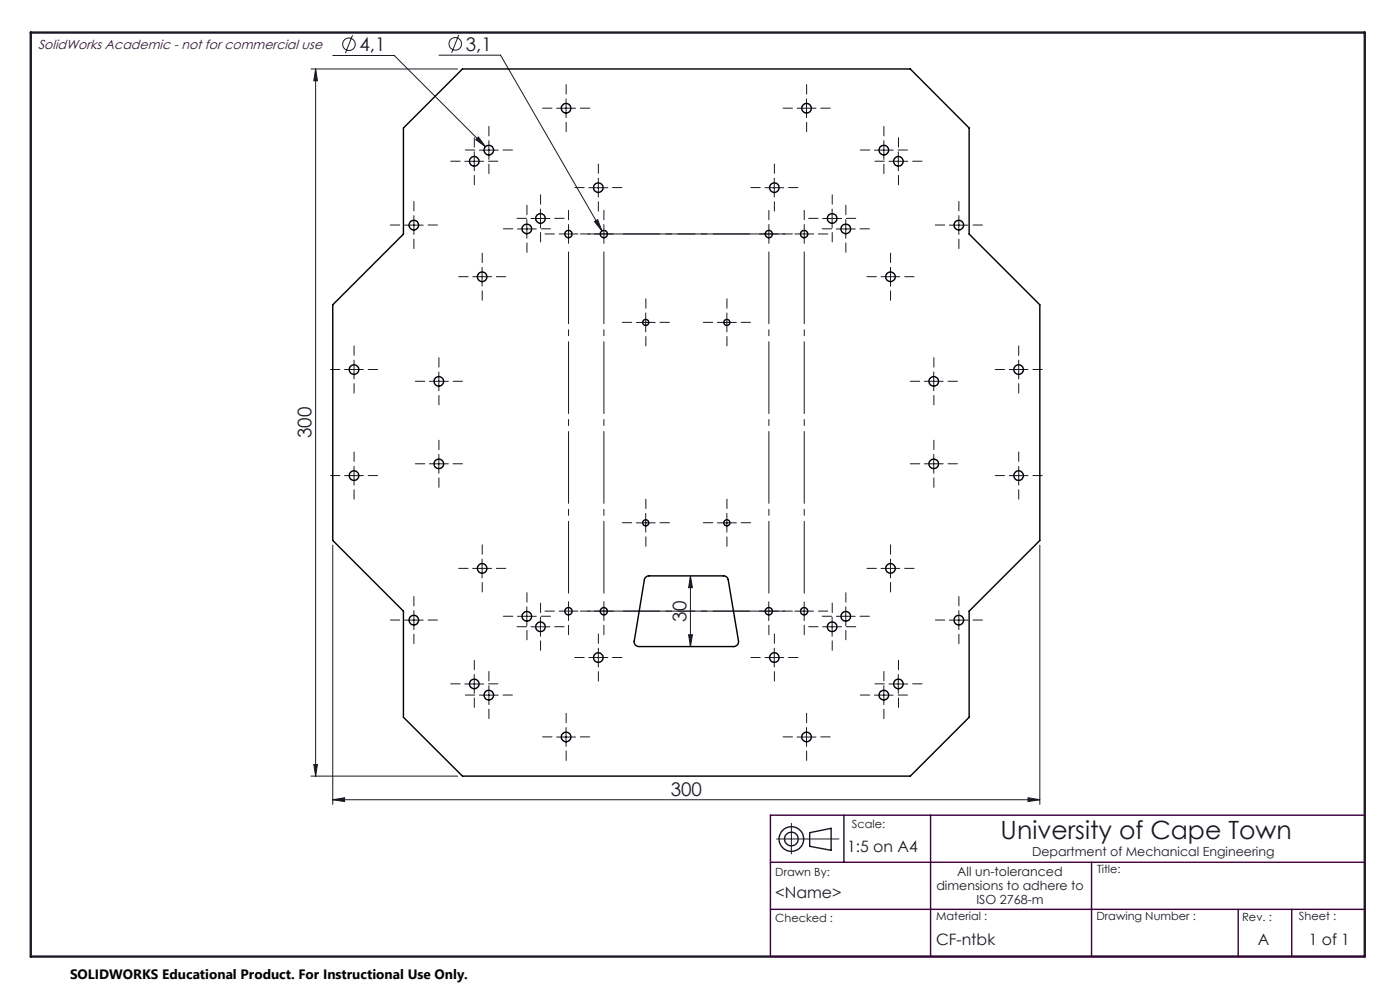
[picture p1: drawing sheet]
<svg xmlns="http://www.w3.org/2000/svg" width="297mm" height="210mm" viewBox="0 0 297 210" stroke-linecap="round" stroke-linejoin="round" font-family="sans-serif">
<g fill="none" stroke="#191924" stroke-width=".21">
<path d="M66 14.6h31.1M67 14.6l.3 2.5h-.7zM67 14.6v150M70.6 11.8h13l19.4 19.3M74.8 7.5l-1.5 3.8M93.1 11.7h13.1l21.5 37.3M97.3 7.4l-1.5 3.8M98.6 34.2h4M100.6 32.2v4M100.9 29.6l.6-.5 1.5 2zM101.7 31.8h4M103.7 29.8v4"/>
<path d="M118.1 23h4M120.1 21v4M124.9 39.8h4M126.9 37.8v4M162.3 39.8h4M164.3 37.8v4M169.1 23h4M171.1 21v4M185.5 31.8h4M187.5 29.8v4M188.6 34.2h4M190.6 32.2v4"/>
<path d="M85.8 47.8h4M87.8 45.7v4M100.3 58.7h4M102.3 56.7v4M109.8 48.6h4M111.8 46.6v3.9M112.6 46.3h4.1M114.7 44.3v4M126.1 47l.7-.4 .9 2.4zM174.5 46.3h4M176.5 44.3v4M177.4 48.6h4"/>
<path d="M179.4 46.6v3.9M186.9 58.7h4M188.9 56.7v4M201.4 47.8h4M203.4 45.7v4M73.1 78.4h4M75.1 76.4v4M93.1 78.9v4M135 68.4h4M137 66.4v4M152.2 68.4h4M154.2 66.4v4"/>
<path d="M198.1 78.9v4M214.1 78.4h4M216.1 76.4v4M75.1 98.9v4M91.1 98.4h4M91.1 80.9h4M93.1 96.4v4M196.1 98.4h4M196.1 80.9h4M198.1 96.4v4M216.1 98.9v4M70.6 115.6v55"/>
<path d="M73.1 100.9h4M102.3 118.6v4M135 110.9h4M137 108.9v4M152.2 110.9h4M154.2 108.9v4M188.9 118.6v4M214.1 100.9h4M220.6 115.6v55M85.8 131.5h4M87.8 129.5v4.1M100.3 120.6h4"/>
<path d="M109.8 130.7h4M111.8 128.7v4M112.6 133h4.1M114.7 130.9v4.1M124.9 139.5h4M126.9 137.5v4M146.1 134.6h.8l-.4 2.6zM146.5 122.2l.4 2.5h-.8zM146.5 122.2v15M161.1 129.6h4M162.3 139.5h4M163.1 127.7v3.9"/>
<path d="M164.3 137.5v4M168.6 129.6h4M170.6 127.7v3.9M174.5 133h4M176.5 130.9v4.1M177.4 130.7h4M179.4 128.7v4M186.9 120.6h4M201.4 131.5h4M203.4 129.5v4.1M98.6 145.1h4M100.6 143.1v4"/>
<path d="M101.7 147.5h4M103.7 145.4v4.1M118.1 156.3h4M120.1 154.3v4M169.1 156.3h4M171.1 154.3v4M185.5 147.5h4M187.5 145.4v4.1M188.6 145.1h4M190.6 143.1v4M66 164.6h31.1M66.6 162.2h.7l-.3 2.4z"/>
<path d="M70.6 169.6l2.5-.4v.8zM70.6 169.6h150M164.7 178h13.3M167.9 174.7v6.4M218.1 169.2l2.5 .4-2.5 .4z"/>
<circle cx="74" cy="9.4" r="1.32"/>
<circle cx="96.6" cy="9.3" r="1.33"/>
</g>
<g fill="none" stroke="#191924" stroke-width=".3">
<path d="M171.8 176.6l4.5-.9v4.7l-4.5-.9z"/>
<circle cx="167.9" cy="178" r="1.45"/>
<circle cx="167.9" cy="178" r="2.61"/>
</g>
<g fill="none" stroke="#191924" stroke-width=".21" stroke-dasharray="15.2 1.3 1.3 1.3">
<path d="M120.1 19.9v-2M171.1 19.9v-2M97.6 34.2h-2M100.6 31.2v-2M100.6 37.2v2M100.7 31.8h-2M103.6 34.2h2M103.7 28.8v-2M103.7 34.8v2M106.7 31.8h2M117.1 22.9h-2M120.1 25.9v2"/>
<path d="M123.1 22.9h2M123.9 39.8h-2M126.9 36.8v-2M129.9 39.8h2M161.3 39.8h-2M164.3 36.8v-2M167.3 39.8h2M168.1 22.9h-2M171.1 25.9v2M174.1 22.9h2M184.5 31.8h-2M187.5 28.8v-2"/>
<path d="M187.5 34.8v2M187.6 34.2h-2M190.5 31.8h2M190.6 31.2v-2M190.6 37.2v2M193.6 34.2h2M84.8 47.7h-2M87.8 44.7v-2M87.8 50.7v2M90.8 47.7h2M99.3 58.7h-2M102.3 55.7v-2"/>
<path d="M105.3 58.7h2M108.8 48.5h-2M111.7 46.3h-2M111.8 45.5v-2M111.8 51.5v2M114.7 43.3v-2M114.7 49.3v2M114.8 48.5h2M117.6 49.6h-2M117.7 46.3h2M120.6 49.6v-2M120.6 49.6h-2"/>
<path d="M120.6 49.6v2M120.6 49.6h2M120.6 46.6v-2M125.1 49.6h-2M126.9 42.8v2M128.1 49.6v-2M128.1 49.6h-2M128.1 49.6v2M128.1 49.6h2M128.1 46.6v-2M163.1 49.6v-2M163.1 49.6h-2"/>
<path d="M163.1 49.6v2M163.1 49.6h2M163.1 46.6v-2M164.3 42.8v2M166.1 49.6h2M170.6 49.6v-2M170.6 49.6h-2M170.6 49.6v2M170.6 49.6h2M170.6 46.6v-2M173.5 46.3h-2M173.6 49.6h2"/>
<path d="M176.4 48.5h-2M176.5 43.3v-2M176.5 49.3v2M179.4 45.5v-2M179.4 51.5v2M179.5 46.3h2M182.4 48.5h2M185.9 58.7h-2M188.9 55.7v-2M191.9 58.7h2M200.4 47.7h-2M203.4 44.7v-2"/>
<path d="M203.4 50.7v2M206.4 47.7h2M72.1 78.4h-2M75.1 75.4v-2M78.1 78.4h2M93.1 77.9v-2M102.3 61.7v2M134 68.4h-2M137 65.4v-2M137 71.4v2M140 68.4h2M151.2 68.4h-2"/>
<path d="M154.2 65.4v-2M154.2 71.4v2M157.2 68.4h2M188.9 61.7v2M198.1 77.9v-2M213.1 78.4h-2M216.1 75.4v-2M219.1 78.4h2M75.1 97.9v-2M75.1 81.4v2M90.1 98.4h-2M90.1 80.9h-2"/>
<path d="M93.1 95.4v-2M93.1 83.9v2M96.1 98.4h2M96.1 80.9h2M195.1 98.4h-2M195.1 80.9h-2M198.1 95.4v-2M198.1 83.9v2M201.1 98.4h2M201.1 80.9h2M216.1 97.9v-2M216.1 81.4v2"/>
<path d="M72.1 100.9h-2M75.1 103.9v2M78.1 100.9h2M93.1 101.4v2M102.3 117.6v-2M134 110.9h-2M137 107.9v-2M137 113.9v2M140 110.9h2M151.2 110.9h-2M154.2 107.9v-2M154.2 113.9v2"/>
<path d="M157.2 110.9h2M188.9 117.6v-2M198.1 101.4v2M213.1 100.9h-2M216.1 103.9v2M219.1 100.9h2M84.8 131.5h-2M87.8 128.5v-2M87.8 134.5v2M90.8 131.5h2M99.3 120.6h-2M102.3 123.6v2"/>
<path d="M105.3 120.6h2M108.8 130.7h-2M111.7 132.9h-2M111.8 127.7v-2M111.8 133.7v2M114.7 129.9v-2M114.7 135.9v2M114.8 130.7h2M117.6 129.6h-2M117.7 132.9h2M120.6 129.6v-2M120.6 129.6h-2"/>
<path d="M120.6 129.6v2M120.6 129.6h2M120.6 132.6v2M123.9 139.5h-2M125.1 129.6h-2M126.9 136.5v-2M128.1 129.6v-2M128.1 129.6h-2M128.1 129.6v2M128.1 129.6h2M128.1 132.6v2M129.9 139.5h2"/>
<path d="M161.3 139.5h-2M163.1 132.6v2M164.3 136.5v-2M166.1 129.6h2M167.3 139.5h2M170.6 132.6v2M173.5 132.9h-2M173.6 129.6h2M176.4 130.7h-2M176.5 129.9v-2M176.5 135.9v2M179.4 127.7v-2"/>
<path d="M179.4 133.7v2M179.5 132.9h2M182.4 130.7h2M185.9 120.6h-2M188.9 123.6v2M191.9 120.6h2M200.4 131.5h-2M203.4 128.5v-2M203.4 134.5v2M206.4 131.5h2M97.6 145.1h-2M100.6 142.1v-2"/>
<path d="M100.6 148.1v2M100.7 147.4h-2M103.6 145.1h2M103.7 144.4v-2M103.7 150.4v2M106.7 147.4h2M117.1 156.3h-2M120.1 153.3v-2M120.1 159.3v2M123.1 156.3h2M126.9 142.5v2M164.3 142.5v2"/>
<path d="M168.1 156.3h-2M171.1 153.3v-2M171.1 159.3v2M174.1 156.3h2M184.5 147.4h-2M187.5 144.4v-2M187.5 150.4v2M187.6 145.1h-2M190.5 147.4h2M190.6 142.1v-2M190.6 148.1v2M193.6 145.1h2"/>
</g>
<path d="M123.6 49.6h36.5M131.1 49.6h36.5M123.6 129.6h36.5M131.1 129.6h36.5" fill="none" stroke="#191924" stroke-width=".21" stroke-dasharray="15.2 1.3 1.3 1.3" stroke-dashoffset="-1.1"/>
<path d="M120.6 126.6v-74M128.1 126.6v-74M163.1 126.6v-74M170.6 126.6v-74" fill="none" stroke="#191924" stroke-width=".21" stroke-dasharray="15.2 1.3 1.3 1.3" stroke-dashoffset="-.8"/>
<path d="M6.5 6.9h283v196h-283z" fill="none" stroke="#191924" stroke-width=".5"/>
<path d="M179 172.9v10M197.4 172.9v30M289.5 172.9h-126.1v30h126.1M163.4 192.9h126.1M163.4 182.9h126.1M231.6 182.9v20M262.7 192.9v10M274 192.9v10" fill="none" stroke="#400040" stroke-width=".3"/>
<g fill="#191924">
<path d="M101.5 29.1l-.6 .5 2.1 1.5zM126.1 47l1.6 2-.9-2.4z"/>
<path d="M70.6 169.6l2.5-.4v.8zM218.1 169.2l2.5 .4-2.5 .4z"/>
<path d="M67 14.6l.3 2.5h-.7zM66.6 162.2h.7l-.3 2.4zM146.5 122.2l.4 2.5h-.8zM146.1 134.6h.8l-.4 2.6z"/>
</g>
<g fill="none" stroke="#000" stroke-width=".3">
<path d="M85.6 27.2l12.5-12.6h95l12.5 12.6v22.5l15 15v49.9l-15 15v22.5l-12.5 12.5h-95l-12.5-12.5v-22.5l-15-15v-49.9l15-15zM136.9 122.5l.6-.3h16a.97 .97 0 0 1 1 .8l2.2 13a1.03 1.03 0 0 1-1 1.2h-20.2a.98 .98 0 0 1-1-1.2l2.2-13z"/>
<circle cx="100.6" cy="34.2" r="1.02"/>
<circle cx="103.7" cy="31.8" r="1.02"/>
<circle cx="120.1" cy="23" r="1.02"/>
<circle cx="126.9" cy="39.8" r="1.03"/>
<circle cx="164.3" cy="39.8" r="1.03"/>
<circle cx="171.1" cy="23" r="1.02"/>
<circle cx="187.5" cy="31.8" r="1.03"/>
<circle cx="190.6" cy="34.2" r="1.02"/>
<circle cx="87.8" cy="47.8" r="1.02"/>
<circle cx="102.3" cy="58.7" r="1.03"/>
<circle cx="111.8" cy="48.6" r="1.04"/>
<circle cx="114.7" cy="46.3" r="1.03"/>
<circle cx="120.6" cy="49.7" r=".78"/>
<circle cx="128.1" cy="49.7" r=".77"/>
<circle cx="163.1" cy="49.7" r=".77"/>
<circle cx="170.6" cy="49.7" r=".78"/>
<circle cx="176.5" cy="46.3" r="1.03"/>
<circle cx="179.4" cy="48.6" r="1.04"/>
<circle cx="188.9" cy="58.7" r="1.04"/>
<circle cx="203.4" cy="47.7" r="1.03"/>
<circle cx="75.1" cy="78.4" r="1.03"/>
<circle cx="137" cy="68.4" r=".64"/>
<circle cx="154.2" cy="68.4" r=".64"/>
<circle cx="216.1" cy="78.4" r="1.03"/>
<circle cx="93.1" cy="80.9" r="1.02"/>
<circle cx="93.1" cy="98.4" r="1.02"/>
<circle cx="198.1" cy="98.4" r="1.02"/>
<circle cx="198.1" cy="80.9" r="1.02"/>
<circle cx="75.1" cy="100.9" r="1.02"/>
<circle cx="137" cy="110.9" r=".64"/>
<circle cx="154.2" cy="110.9" r=".64"/>
<circle cx="216.1" cy="100.9" r="1.02"/>
<circle cx="87.8" cy="131.5" r="1.02"/>
<circle cx="102.3" cy="120.6" r="1.02"/>
<circle cx="111.8" cy="130.7" r="1.02"/>
<circle cx="114.6" cy="133" r="1.02"/>
<circle cx="120.6" cy="129.6" r=".77"/>
<circle cx="126.9" cy="139.5" r="1.02"/>
<circle cx="128.1" cy="129.7" r=".76"/>
<circle cx="163.1" cy="129.7" r=".76"/>
<circle cx="164.3" cy="139.5" r="1.02"/>
<circle cx="170.6" cy="129.6" r=".77"/>
<circle cx="176.5" cy="133" r="1.02"/>
<circle cx="179.4" cy="130.7" r="1.02"/>
<circle cx="188.9" cy="120.6" r="1.02"/>
<circle cx="203.4" cy="131.5" r="1.03"/>
<circle cx="100.6" cy="145.1" r="1.02"/>
<circle cx="103.7" cy="147.5" r="1.02"/>
<circle cx="120.1" cy="156.3" r="1.04"/>
<circle cx="171.1" cy="156.3" r="1.03"/>
<circle cx="187.5" cy="147.4" r="1.03"/>
<circle cx="190.6" cy="145.1" r="1.02"/>
</g>
<text font-size="5.3" fill="#191924" x="212.3" y="178">University of Cape Town</text>
<g font-size="4" fill="#191924">
<text x="76.2" y="10.8">4,1</text>
<text x="98.8" y="10.8">3,1</text>
<text x="66.1" y="93" transform="rotate(-90 66.1 93)">300</text>
<text x="145.6" y="131.8" transform="rotate(-90 145.6 131.8)">30</text>
<text x="142.3" y="168.7">300</text>
</g>
<g font-size="3.3" fill="#191924">
<text x="179.7" y="180.7">1:5 on A4</text>
<text x="164.5" y="190.5">&lt;Name&gt;</text>
<text x="198.6" y="200.4">CF-ntbk</text>
<text x="266.9" y="200.5">A</text>
<text x="277.6" y="200.5">1 of 1</text>
</g>
<text font-size="2.9" x="14.9" y="207.6">SOLIDWORKS Educational Product. For Instructional Use Only.</text>
<text font-size="2.8" fill="#400040" x="8.1" y="10.3">SolidWorks Academic - not for commercial use</text>
<g font-size="2.7" fill="#191924">
<text x="203.1" y="185.8">All un-toleranced</text>
<text x="218.9" y="181.6">Department of Mechanical Engineering</text>
<text x="198.6" y="188.8">dimensions to adhere to</text>
<text x="207.1" y="191.8">ISO 2768-m</text>
</g>
<g font-size="2.4" fill="#191924">
<text x="180.7" y="175.7">Scale:</text>
<text x="164.5" y="185.8">Drawn By:</text>
<text x="232.7" y="185.2">Title:</text>
<text x="164.5" y="195.5">Checked :</text>
<text x="198.6" y="195.2">Material :</text>
<text x="232.6" y="195.2">Drawing Number :</text>
<text x="263.5" y="195.3">Rev. :</text>
<text x="275.6" y="195.2">Sheet :</text>
</g>
</svg>
